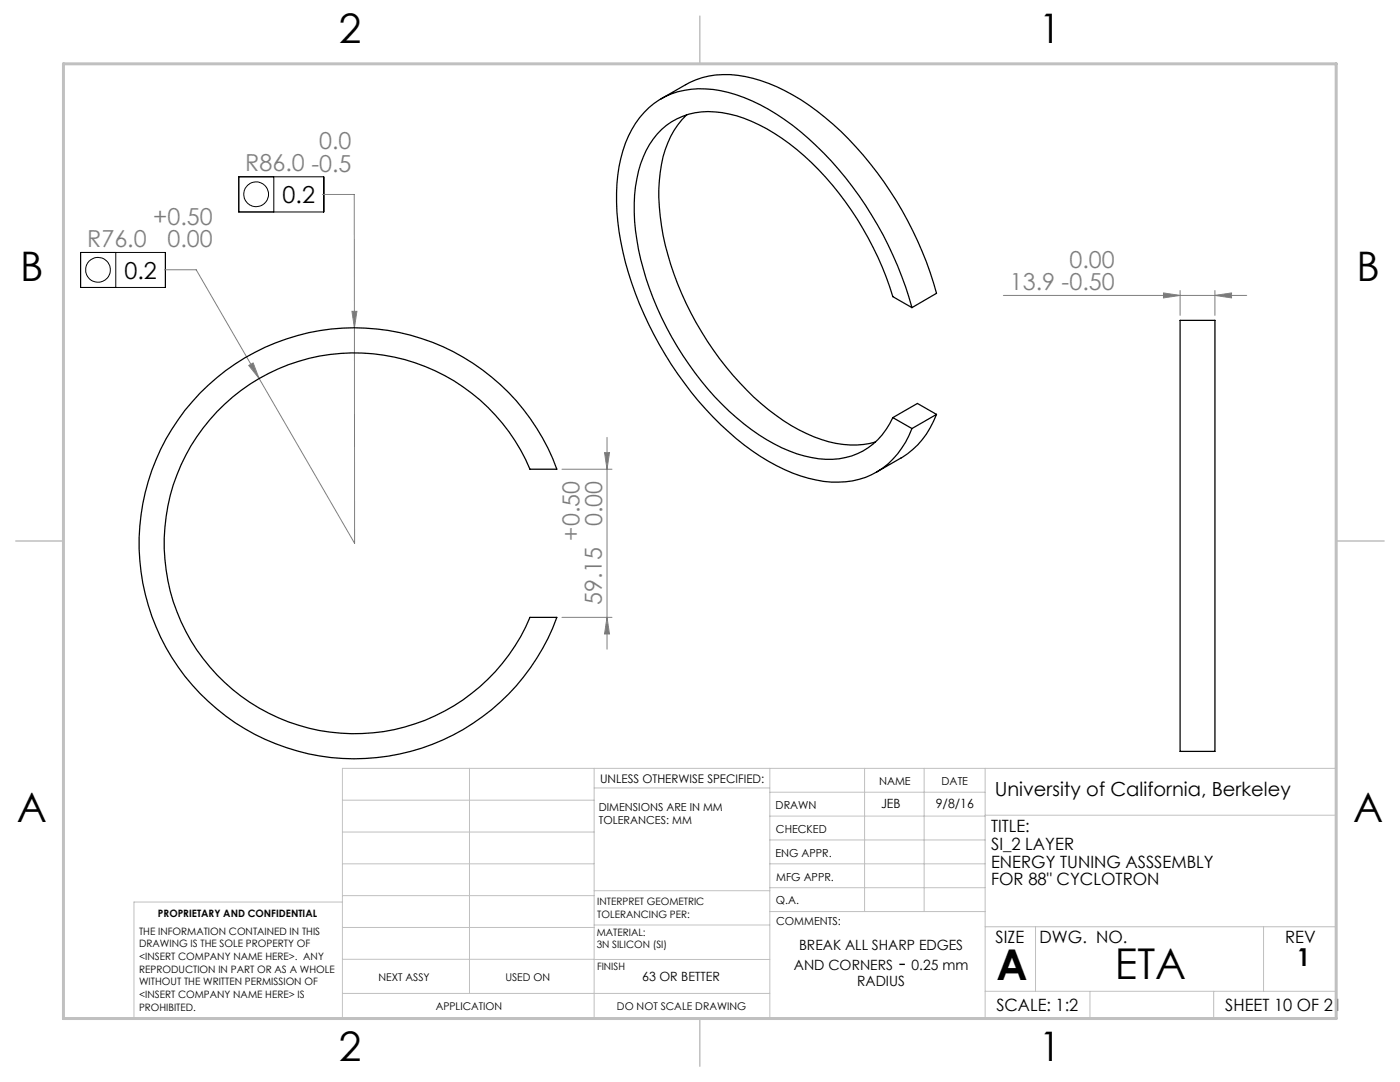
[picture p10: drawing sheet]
<svg xmlns="http://www.w3.org/2000/svg" width="279mm" height="216mm" viewBox="0 0 279 216" stroke-linecap="round" stroke-linejoin="round" font-family="sans-serif">
<g fill="none" stroke="#000" stroke-width=".2">
<path d="M47.7 35.3h16.9v7h-16.9zM54.6 35.3v7M16.1 50.4h16.9v7h-16.9zM23.1 50.4v7"/>
<circle cx="51.1" cy="38.8" r="2.48"/>
<circle cx="19.5" cy="53.9" r="2.47"/>
</g>
<g fill="none" stroke="#808080" stroke-width=".2">
<path d="M64.3 38.8h6.4v26.6M32.8 53.8h6.4l12.5 21.7M200.2 58.9h48.6M232.2 58.5l3.3 .4-3.3 .5zM235.5 58v4.9M242.5 58.9l3.3-.4v.9zM242.5 58v4.9M49.6 72.9l.9-.5 1.2 3.1zM70.2 62.1h1l-.5 3.3zM70.7 65.4l.1 43-19.1-32.9M112.1 93.6h10M120.6 90.3h1l-.5 3.3z"/>
<path d="M121.1 87.3v42.2M112.1 123.2h10M121.1 123.2l.5 3.3h-1z"/>
</g>
<g fill="none" stroke="#c0c0c0" stroke-width=".2">
<path d="M68.3 159.7h50.3M93.7 153.3v44.9M118.6 153.3v49.9M118.6 157.2h35M153.6 153.3v49.9M153.6 158.1h43M172.5 153.3v28.6M184.4 153.3v28.6M196.6 153.3v49.9M68.3 180h-41.6v23.2h240v-49.9h-198.4v49.9M68.3 166h50.3M68.3 178.7h50.3"/>
<path d="M68.3 172.4h50.3M118.6 177.7h35M153.6 162.8h43M153.6 177.1h43M153.6 172.4h43M153.6 167.6h43M196.6 162.7h70.1M68.3 198.2h85.3M68.3 191.4l85.3 .1M68.3 185.1h50.3M118.6 184.6h35M153.6 181.9h43"/>
<path d="M196.6 184.9h70.1M196.6 197.8h70.1M206.7 184.9v12.9M217.5 197.8v5.4M242.2 197.8v5.4M252.2 184.9v12.9"/>
</g>
<path d="M139.7 3.2v9.5M3.1 107.9h9.6M266.7 107.9h9.5M139.7 203.2v9.6" fill="none" stroke="#c0c0c0" stroke-width=".3"/>
<path d="M12.7 12.7h254v190.5h-254z" fill="none" stroke="#c0c0c0" stroke-width=".6"/>
<g fill="#808080">
<path d="M242.5 58.9l3.3-.4v.9zM232.2 58.5l3.3 .4-3.3 .5z"/>
<path d="M49.6 72.9l2.1 2.6-1.2-3.1zM70.2 62.1l.5 3.3 .5-3.3z"/>
<path d="M120.6 90.3h1l-.5 3.3zM121.1 123.2l.5 3.3h-1z"/>
</g>
<path d="M131.9 19.7a30.9 30.9 0 0 1 8.3-4.2 21.9 21.9 0 0 1 14.8 1.8 54 54 0 0 1 20 17.1 72.4 72.4 0 0 1 11.9 24.1l-4.9 2.9M137.1 22.9a18 18 0 0 0-5.3 11.5 46.8 46.8 0 0 0 4.3 24.2 60.5 60.5 0 0 0 18.8 24.3 27.5 27.5 0 0 0 14.8 5.9 15.3 15.3 0 0 0 5-.6M39.9 78.5a43 43 0 0 1 71.2 15.1h-5.3a38 38 0 0 0-58.2-15.3 38 38 0 0 0 0 60.2 38 38 0 0 0 58.2-15.3h5.3a43 43 0 0 1-63.2 21.6 43 43 0 0 1-8-66.3zM182 61.4a70.4 70.4 0 0 0-23.8-36.4 34.4 34.4 0 0 0-15.9-7.1 15.5 15.5 0 0 0-16.9 9.3 32.6 32.6 0 0 0-2.1 17 68.8 68.8 0 0 0 14.6 34 51.9 51.9 0 0 0 20.3 16.2 20.3 20.3 0 0 0 14.6 .9 16.3 16.3 0 0 0 9.2-9.8M182 61.4l-3.8-2.2a62 62 0 0 0-20.6-30.5 29 29 0 0 0-14.9-6.4 13.6 13.6 0 0 0-14.3 9 30.4 30.4 0 0 0-1.3 16.6 61.9 61.9 0 0 0 21.4 36.7 29.4 29.4 0 0 0 16.3 7.1 13.5 13.5 0 0 0 13.4-8.4M235.5 63.9h7v86h-7zM178.2 83.3l3.8 2.2M186.9 82.7a16.7 16.7 0 0 1-7.1 8.7l-4.9 2.8M186.9 82.7l-4.9 2.8M186.9 82.7l-3.8-2.2-4.9 2.8" fill="none" stroke="#000" stroke-width=".25"/>
<g font-size="8.5">
<text x="198.9" y="195.5">A</text>
<text x="222.5" y="195.4">ETA</text>
</g>
<g font-size="8.1">
<text x="67.6" y="8.5">2</text>
<text x="207.3" y="8.5">1</text>
<text x="4" y="56.1">B</text>
<text x="270.7" y="56.1">B</text>
<text x="3.3" y="164.1">A</text>
<text x="270" y="164.1">A</text>
<text x="67.6" y="211.7">2</text>
<text x="207.3" y="211.7">1</text>
</g>
<text font-size="4.9" x="258.8" y="192.8">1</text>
<g font-size="4.7" fill="#808080">
<text x="63.7" y="29.7">0.0</text>
<text x="49" y="34.2">R86.0 -0.5</text>
<text x="30.6" y="44.8">+0.50</text>
<text x="17.4" y="49.3">R76.0</text>
<text x="33.4" y="49.3">0.00</text>
<text x="213.4" y="53.4">0.00</text>
<text x="201.5" y="57.9">13.9 -0.50</text>
<text x="115.6" y="107.9" transform="rotate(-90 115.6 107.9)">+0.50</text>
<text x="120.1" y="105" transform="rotate(-90 120.1 105)">0.00</text>
<text x="120.1" y="120.8" transform="rotate(-90 120.1 120.8)">59.15</text>
</g>
<g font-size="4.7">
<text x="56.4" y="40.5">0.2</text>
<text x="24.8" y="55.6">0.2</text>
</g>
<text font-size="4.2" x="179.4" y="193.5">-</text>
<text font-size="3.9" x="198.5" y="158.8">University of California, Berkeley</text>
<g font-size="3.4">
<text x="197.8" y="166">TITLE:</text>
<text x="197.8" y="169.6">SI_2 LAYER</text>
<text x="197.8" y="173.1">ENERGY TUNING ASSSEMBLY</text>
<text x="197.8" y="176.7">FOR 88&quot; CYCLOTRON</text>
<text x="198.7" y="188.1">SIZE</text>
<text x="207.5" y="188.1">DWG. NO.</text>
<text x="256.5" y="188.2">REV</text>
<text x="198.8" y="201.7">SCALE: 1:2</text>
<text x="244.5" y="201.7">SHEET 10 OF 21</text>
</g>
<g font-size="2.8">
<text x="159.5" y="189.6">BREAK ALL SHARP EDGES</text>
<text x="158.4" y="193.5">AND CORNERS</text>
<text x="171.1" y="196.6">RADIUS</text>
<text x="181.9" y="193.5">0.25 mm</text>
</g>
<g font-size="2.5">
<text x="175.8" y="161.2">JEB</text>
<text x="186.8" y="161.2">9/8/16</text>
<text x="128.2" y="195.7">63 OR BETTER</text>
</g>
<text font-size="2.4" x="119.8" y="156.2">UNLESS OTHERWISE SPECIFIED:</text>
<g font-size="2.2">
<text x="119.5" y="161.8">DIMENSIONS ARE IN MM</text>
<text x="154.8" y="161.4">DRAWN</text>
<text x="175.4" y="156.6">NAME</text>
<text x="187.9" y="156.7">DATE</text>
<text x="119.5" y="164.4">TOLERANCES: MM</text>
<text x="154.9" y="166.3">CHECKED</text>
<text x="154.8" y="170.9">ENG APPR.</text>
<text x="154.9" y="175.7">MFG APPR.</text>
<text x="154.9" y="180.4">Q.A.</text>
<text x="154.9" y="184.6">COMMENTS:</text>
</g>
<g font-size="2.1">
<text x="75.5" y="195.7">NEXT ASSY</text>
<text x="100.9" y="195.7">USED ON</text>
<text x="86.9" y="201.5">APPLICATION</text>
<text x="123.1" y="201.6">DO NOT SCALE DRAWING</text>
</g>
<g font-size="2">
<text x="31.5" y="182.9">PROPRIETARY AND CONFIDENTIAL</text>
<text x="119.2" y="180.6">INTERPRET GEOMETRIC</text>
<text x="119.2" y="183.1">TOLERANCING PER:</text>
<text x="27.8" y="186.5">THE INFORMATION CONTAINED IN THIS</text>
<text x="27.8" y="189">DRAWING IS THE SOLE PROPERTY OF</text>
<text x="27.8" y="191.6">&lt;INSERT COMPANY NAME HERE&gt;. ANY</text>
<text x="119.1" y="186.7">MATERIAL:</text>
<text x="119.1" y="189.2">3N SILICON (SI)</text>
<text x="27.8" y="194.1">REPRODUCTION IN PART OR AS A WHOLE</text>
<text x="27.8" y="196.6">WITHOUT THE WRITTEN PERMISSION OF</text>
<text x="119.1" y="193.5">FINISH</text>
<text x="27.8" y="199.1">&lt;INSERT COMPANY NAME HERE&gt; IS</text>
<text x="27.8" y="201.7">PROHIBITED.</text>
</g>
</svg>
